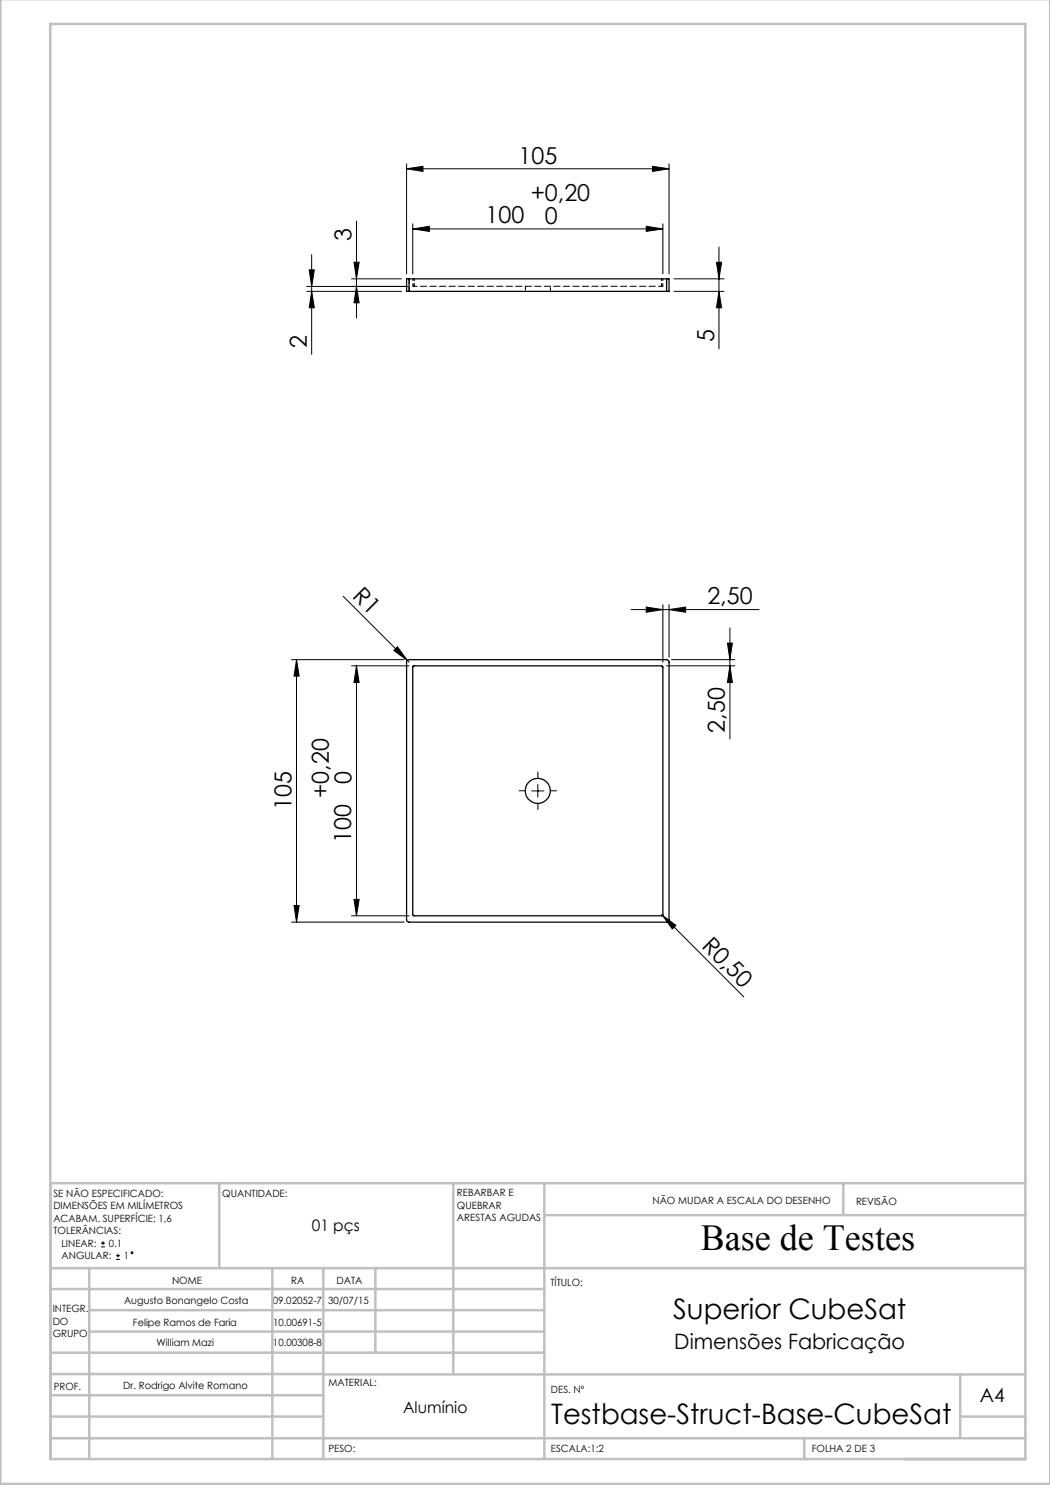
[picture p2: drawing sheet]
<svg xmlns="http://www.w3.org/2000/svg" width="210mm" height="297mm" viewBox="0 0 210 297" stroke-linecap="round" stroke-linejoin="round" font-family="sans-serif">
<g fill="none" stroke="#000" stroke-width=".2">
<path d="M81.3 33.8l3.3-.5v1zM81.3 32.8v22M81.3 33.8h52.5M130.5 33.3l3.3 .5-3.3 .5zM133.8 32.8v22M61.3 58.3h19M61.3 57.3h20.3M61.8 54h1.1l-.6 3.3zM62.3 50.9v20M62.3 58.3l.6 3.3h-1.1zM70.3 55.8h10M70.8 52.5h1l-.5 3.3z"/>
<path d="M71.3 57.3l.5 3.3h-1zM71.3 44.2v19.4M82.5 45.8l3.4-.5v1zM82.5 44.8v10M82.5 45.8h50.1M129.3 45.3l3.3 .5-3.3 .5zM132.6 44.8v10M134.8 55.8h10M134.8 58.3h10M143.3 52.5h1l-.5 3.3zM143.8 49.4v20.4M143.8 58.3l.5 3.3h-1z"/>
<path d="M68.7 119.3l13.1 13.1M58.3 131.9h22.5M59.3 131.9v52.5M59.3 131.9l.5 3.3h-1zM70.3 133.2h11.5M71.3 133.2l.5 3.3h-1zM71.3 133.2v50M79.5 129.4l2 2.7-2.7-2zM126.2 121.9h25.6M129.3 121.4l3.3 .5-3.3 .5zM132.6 120.9v11.5M133.3 133.2h13.7"/>
<path d="M133.8 121.9l3.3-.5v1zM133.8 120.9v10.5M134.3 131.9h12.7M145.5 128.6h1l-.5 3.3zM146 133.2l.5 3.3h-1zM146 125.6v22.2M106.3 158.2h2.5M107.6 156.9v2.5M70.8 179.9h1l-.5 3.3zM58.3 184.4h22.5M58.8 181.1h1l-.5 3.3zM70.3 183.2h11.5"/>
<path d="M132.3 182.9l.2 .2M132.5 183.1l2.7 2-.7 .7zM132.5 183.1l16.3 16.3M20.2 249.4h.8M20.2 248.6h.8M20.6 248.2v.8M23.2 251.9h.8M23.2 251.1h.8M23.6 250.8v.7"/>
<circle cx="26.4" cy="250.5" r=".19"/>
</g>
<path d="M105.1 158.2h-1.3M107.6 155.7v-1.3M110.1 158.2h1.2M107.6 160.7v1.2" fill="none" stroke="#000" stroke-width=".2" stroke-dasharray="15.2 1.3 1.3 1.3"/>
<g fill="none" stroke="#c0c0c0" stroke-width=".5">
<path d="M.1 -.1v296.9h209.9v-296.9M10.1 4.8h195v287h-195zM10.1 236.6h195M43.9 236.6v16.9M90.7 236.6v38.2M108.9 236.6v55.2M168.7 236.6v6.3M10.1 257.8h98.8M10.1 253.6h195M17.9 253.5v38.3M54.5 253.5v38.3M64.7 253.5v38.3"/>
<path d="M75.1 253.5v17M108.9 243h96.2M10.1 270.5h98.8M10.1 279h54.6M10.1 274.8h54.6M17.9 266.3h91M17.9 262h91M64.7 274.9h140.4M192.1 274.8v12.7M10.1 283.3h54.6M10.1 287.7h195M160.9 287.5v4.3"/>
<path d="M192.1 283.3h13"/>
</g>
<g fill="#000">
<path d="M79.5 129.4l2 2.7-2.7-2zM132.5 183.1l2.7 2-.7 .7z"/>
<path d="M59.3 131.9l.5 3.3h-1zM58.8 181.1h1l-.5 3.3zM145.5 128.6h1l-.5 3.3zM146 133.2l.5 3.3h-1zM71.3 133.2l.5 3.3h-1zM70.8 179.9h1l-.5 3.3zM143.3 52.5h1l-.5 3.3zM143.8 58.3l.5 3.3h-1zM70.8 52.5h1l-.5 3.3zM71.3 57.3l.5 3.3h-1zM61.8 54h1.1l-.6 3.3zM62.3 58.3l.6 3.3h-1.1z"/>
<path d="M129.3 121.4l3.3 .5-3.3 .5zM133.8 121.9l3.3-.5v1zM81.3 33.8l3.3-.5v1zM130.5 33.3l3.3 .5-3.3 .5zM82.5 45.8l3.4-.5v1zM129.3 45.3l3.3 .5-3.3 .5z"/>
</g>
<g fill="none" stroke="#000" stroke-width=".25">
<path d="M81.8 55.8h-.5v2.5h.5M81.8 55.8v2.5M81.8 55.8h51.5M81.8 58.3h51.5M133.3 55.8h.5v2.5h-.5M133.3 55.8v2.5M81.4 132.1l.3-.2 51.9 .1 .2 .3-.1 51.9-.3 .2h-51.7l-.2-.1-.2-.3zM82.6 133.2h49.9v49.9h-49.8l-.2-.1z"/>
<circle cx="107.6" cy="158.2" r="2.51"/>
</g>
<path d="M82.6 57.3h.2M132.3 57.3h.3" fill="none" stroke="#000" stroke-width=".2" stroke-dasharray="1.3 .6"/>
<path d="M82.6 57.3v-1.5M82.8 57.3v-1.5M132.3 57.3v-1.5M132.6 57.3v-1.5" fill="none" stroke="#000" stroke-width=".2" stroke-dasharray="1.3 .6" stroke-dashoffset=".8"/>
<path d="M82.8 57.3h49.5" fill="none" stroke="#000" stroke-width=".2" stroke-dasharray="1.3 .6" stroke-dashoffset=".7"/>
<path d="M81.8 58.3v-2.5M133.3 55.8v2.5" fill="none" stroke="#000" stroke-width=".2" stroke-dasharray="1.3 .6" stroke-dashoffset=".3"/>
<path d="M105.1 57.3v1M110.1 58.3v-1" fill="none" stroke="#000" stroke-width=".2" stroke-dasharray="1.3 .6" stroke-dashoffset=".5"/>
<text font-size="7.3" x="140.1" y="249.9">Base de Testes</text>
<g font-size="5.6">
<text x="134.6" y="263.7">Superior CubeSat</text>
<text x="110.3" y="284.9">Testbase-Struct-Base-CubeSat</text>
</g>
<g font-size="4.7">
<text x="103.7" y="32.7">105</text>
<text x="106.2" y="40.2">+0,20</text>
<text x="97.1" y="44.7">100</text>
<text x="109" y="44.7">0</text>
<text x="70.3" y="48.1" transform="rotate(-90 70.3 48.1)">3</text>
<text x="61.3" y="69.5" transform="rotate(-90 61.3 69.5)">2</text>
<text x="142.8" y="68.5" transform="rotate(-90 142.8 68.5)">5</text>
<text x="70.3" y="119.5" transform="rotate(45 70.3 119.5)">R1</text>
<text x="141.5" y="120.9">2,50</text>
<text x="145" y="146.5" transform="rotate(-90 145 146.5)">2,50</text>
<text x="65.8" y="159.6" transform="rotate(-90 65.8 159.6)">+0,20</text>
<text x="70.3" y="156.7" transform="rotate(-90 70.3 156.7)">0</text>
<text x="58.3" y="162" transform="rotate(-90 58.3 162)">105</text>
<text x="70.3" y="168.6" transform="rotate(-90 70.3 168.6)">100</text>
<text x="140.1" y="189.4" transform="rotate(45 140.1 189.4)">R0,50</text>
</g>
<text font-size="4.2" x="134.9" y="269.8">Dimensões Fabricação</text>
<text font-size="3.9" x="196" y="280.4">A4</text>
<g font-size="3.2">
<text x="62.4" y="246.2">01 pçs</text>
<text x="80.6" y="282.7">Alumínio</text>
</g>
<g font-size="2">
<text x="10.7" y="239.4">SE NÃO ESPECIFICADO:</text>
<text x="44.5" y="239.4">QUANTIDADE:</text>
<text x="91.4" y="239.3">REBARBAR E</text>
<text x="10.7" y="241.9">DIMENSÕES EM MILÍMETROS</text>
<text x="10.7" y="244.4">ACABAM. SUPERFÍCIE: 1,6</text>
<text x="91.4" y="241.8">QUEBRAR</text>
<text x="91.4" y="244.3">ARESTAS AGUDAS</text>
<text x="130.5" y="240.8">NÃO MUDAR A ESCALA DO DESENHO</text>
<text x="171.2" y="241">REVISÃO</text>
<text x="10.7" y="246.9">TOLERÂNCIAS:</text>
<text x="12.3" y="249.4">LINEAR:</text>
<text x="12.3" y="251.9">ANGULAR:</text>
<text x="21.8" y="249.4">0.1</text>
<text x="24.8" y="251.9">1</text>
<text x="34.4" y="256.8">NOME</text>
<text x="58.3" y="256.7">RA</text>
<text x="67.3" y="256.7">DATA</text>
<text x="110.1" y="257.1">TÍTULO:</text>
<text x="10.5" y="262.4">INTEGR.</text>
<text x="24.8" y="260.9">Augusto Bonangelo Costa</text>
<text x="54.5" y="260.7">09.02052-7</text>
<text x="65.6" y="260.7">30/07/15</text>
<text x="10.5" y="264.9">DO</text>
<text x="10.5" y="267.4">GRUPO</text>
<text x="26.6" y="265.1">Felipe Ramos de Faria</text>
<text x="31.3" y="269.2">William Mazi</text>
<text x="54.6" y="269.2">10.00308-8</text>
<text x="54.6" y="265.1">10.00691-5</text>
<text x="10.7" y="277.9">PROF.</text>
<text x="24.6" y="277.8">Dr. Rodrigo Alvite Romano</text>
<text x="65.7" y="277.3">MATERIAL:</text>
<text x="110.2" y="278.5">DES. Nº</text>
<text x="65.7" y="290.3">PESO:</text>
<text x="110.2" y="290.5">ESCALA:1:2</text>
<text x="162.4" y="290.4">FOLHA 2 DE 3</text>
</g>
</svg>
